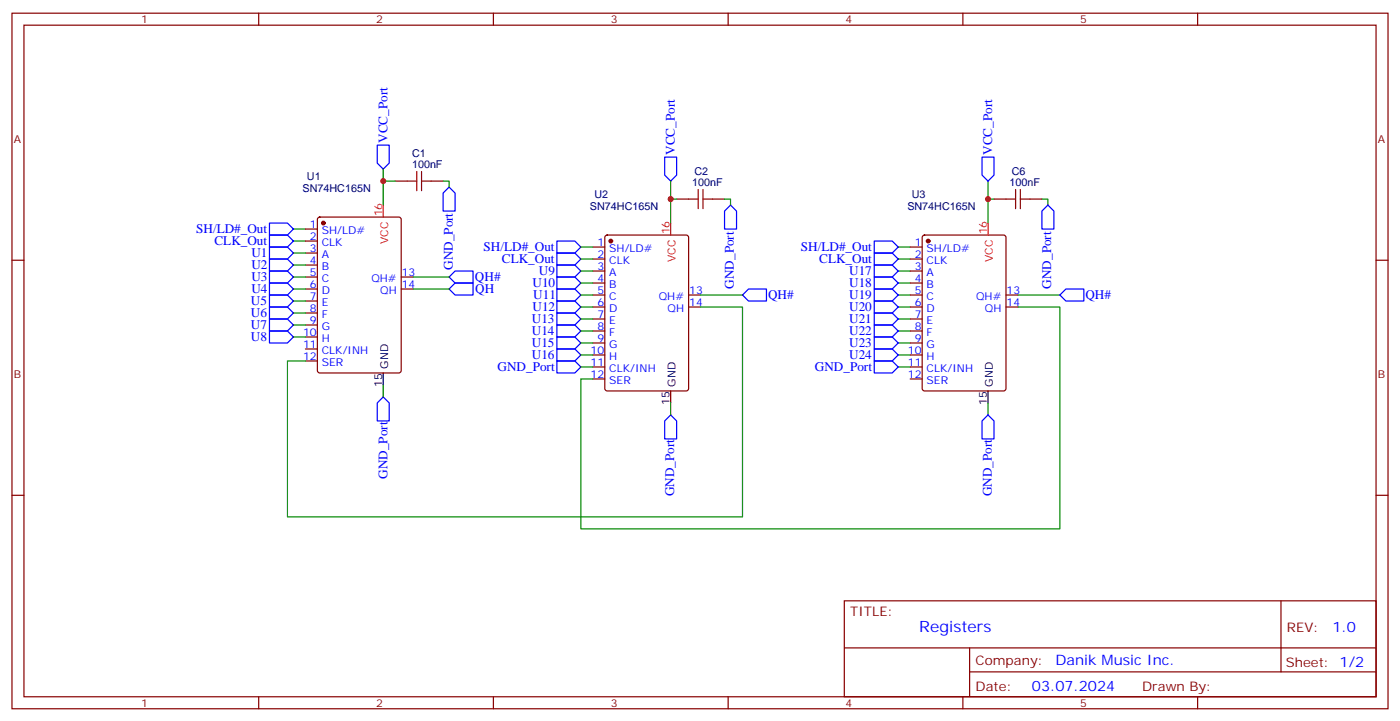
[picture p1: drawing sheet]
<svg xmlns="http://www.w3.org/2000/svg" width="412mm" height="212mm" viewBox="0 0 412 212" stroke-linecap="round" stroke-linejoin="round" font-family="sans-serif">
<g fill="none" stroke="#870000" stroke-width=".35">
<path d="M3.5 3.9h405.4v204.6h-405.4zM7.1 7.4h398.2v197.6h-398.2zM76.2 3.9v3.5M145.3 3.9v3.5M214.5 3.9v3.5M283.6 3.9v3.5M352.8 3.9v3.5M116.4 53.3h3.5M127 53.3h3.5M199.3 58.6h3.5M209.9 58.6h3.5M292.8 58.6h3.5"/>
<path d="M303.4 58.6h3.5M3.5 76.6h3.6M90 67.4h3.5M90 70.9h3.5M90 74.4h3.5M90 78h3.5M93.7 64.1l.5-.2h23.3l.6 .4 .1 44.7-.5 .7h-23.5l-.7-.4v-44.7zM174.6 72.7h3.6M174.6 76.2h3.6M174.6 79.7h3.6M178.4 69.4l.5-.3h23.2l.7 .5v44.7l-.4 .7h-23.5l-.7-.5v-44.7zM268.1 72.7h3.5"/>
<path d="M268.1 76.2h3.5M268.1 79.7h3.5M271.9 69.4l.4-.3h23.3l.7 .5v44.7l-.4 .7h-23.6l-.6-.5-.1-44.7zM405.3 76.6h3.6M90 88.5h3.5M90 92.1h3.5M90 95.6h3.5M90 99.1h3.5M90 81.5h3.5M90 85h3.5M118.2 81.5h3.5M118.2 85h3.5"/>
<path d="M174.6 93.8h3.6M174.6 97.4h3.6M174.6 86.8h3.6M174.6 90.3h3.6M174.6 83.3h3.6M202.8 86.8h3.6M202.8 90.3h3.6M268.1 93.8h3.5M268.1 97.4h3.5M268.1 86.8h3.5M268.1 90.3h3.5M268.1 83.3h3.5"/>
<path d="M296.3 86.8h3.6M296.3 90.3h3.6M90 106.2h3.5M90 102.7h3.5M174.6 100.9h3.6M174.6 104.4h3.6M174.6 111.5h3.6M174.6 107.9h3.6M268.1 100.9h3.5M268.1 104.4h3.5M268.1 111.5h3.5M268.1 107.9h3.5"/>
<path d="M3.5 145.7h3.6M405.3 145.7h3.6M248.7 176.7h156.6v28.3h-156.6zM377.3 176.8v20.8M248.7 190.6h156.5M285.6 197.6h119.6M285.6 190.6v14.1M76.2 205v3.5M145.3 205v3.5M214.5 205v3.5M283.6 205v3.5M352.8 205v3.5"/>
</g>
<g fill="none" stroke="#00f" stroke-width=".35">
<path d="M111.1 42.7h3.6v5.3l-1.8 1.7-1.8-1.7zM132.3 55l1.8 1.8v5.3h-3.6v-5.3zM195.8 46.2h3.5v5.3l-1.7 1.8-1.8-1.8zM289.3 46.2h3.5v5.3l-1.8 1.8-1.7-1.8zM79.4 72.7h5.3l1.7 1.7-1.7 1.8h-5.3zM79.4 76.2h5.3l1.7 1.8-1.7 1.7h-5.3zM79.4 79.7h5.3l1.7 1.8-1.7 1.8h-5.3zM79.4 69.1h5.3l1.7 1.8-1.7 1.8h-5.3zM79.4 65.6h5.3l1.7 1.8-1.7 1.7h-5.3zM164 78h5.3l1.8 1.7-1.8 1.8h-5.3zM164 74.4h5.3l1.8 1.8-1.8 1.8h-5.3zM164 70.9h5.3l1.8 1.8-1.8 1.7h-5.3z"/>
<path d="M215.2 60.3l1.8 1.8v5.3h-3.6v-5.3zM257.5 74.4h5.3l1.8 1.8-1.8 1.8h-5.3zM257.5 78h5.3l1.8 1.7-1.8 1.8h-5.3zM257.5 70.9h5.3l1.8 1.8-1.8 1.7h-5.3zM306.9 62.1l1.8-1.8 1.7 1.8v5.3h-3.5zM79.4 83.3h5.3l1.7 1.7-1.7 1.8h-5.3zM79.4 86.8h5.3l1.7 1.7-1.7 1.8h-5.3zM79.4 90.3h5.3l1.7 1.8-1.7 1.7h-5.3zM79.4 93.8h5.3l1.7 1.8-1.7 1.8h-5.3zM79.4 97.4h5.3l1.7 1.7-1.7 1.8h-5.3zM132.3 85l1.8-1.7h5.2v3.5h-5.2zM132.3 81.5l1.8-1.8h5.2v3.6h-5.2z"/>
<path d="M164 99.1h5.3l1.8 1.8-1.8 1.8h-5.3zM164 95.6h5.3l1.8 1.8-1.8 1.7h-5.3zM164 92.1h5.3l1.8 1.7-1.8 1.8h-5.3zM164 88.5h5.3l1.8 1.8-1.8 1.8h-5.3zM164 85h5.3l1.8 1.8-1.8 1.7h-5.3zM164 81.5h5.3l1.8 1.8-1.8 1.7h-5.3zM218.7 86.8l1.8-1.8h5.3v3.5h-5.3zM257.5 81.5h5.3l1.8 1.8-1.8 1.7h-5.3zM257.5 85h5.3l1.8 1.8-1.8 1.7h-5.3zM257.5 88.5h5.3l1.8 1.8-1.8 1.8h-5.3zM257.5 92.1h5.3l1.8 1.7-1.8 1.8h-5.3zM257.5 95.6h5.3l1.8 1.8-1.8 1.7h-5.3z"/>
<path d="M257.5 99.1h5.3l1.8 1.8-1.8 1.8h-5.3zM314 85h5.3v3.5h-5.3l-1.8-1.7zM112.9 116.8l1.8 1.7v5.3h-3.6v-5.3zM164 102.7h5.3l1.8 1.7-1.8 1.8h-5.3zM164 106.2h5.3l1.8 1.7-1.8 1.8h-5.3zM257.5 106.2h5.3l1.8 1.7-1.8 1.8h-5.3zM257.5 102.7h5.3l1.8 1.7-1.8 1.8h-5.3zM197.6 122.1l1.7 1.7v5.3h-3.5v-5.3zM291 122.1l1.8 1.7v5.3h-3.5v-5.3z"/>
</g>
<g fill="none" stroke="#008700" stroke-width=".35">
<path d="M112.9 49.7v10.6M112.9 53.3h3.5M130.5 53.3h1.8v1.7M197.6 53.3v12.3M197.6 58.6h1.7M213.4 58.6h1.8v1.7M291 58.6h1.8M291 53.3v12.3M306.9 58.6h1.8v1.7M86.4 67.4h3.6M86.4 70.9h3.6M86.4 74.4h3.6"/>
<path d="M86.4 78h3.6M171.1 76.2h3.5M171.1 79.7h3.5M171.1 72.7h3.5M264.6 79.7h3.5M264.6 72.7h3.5M264.6 76.2h3.5M86.4 81.5h3.6M86.4 85h3.6M86.4 88.5h3.6M86.4 92.1h3.6M86.4 95.6h3.6"/>
<path d="M86.4 99.1h3.6M121.7 81.5h10.6M121.7 85h10.6M171.1 83.3h3.5M171.1 86.8h3.5M171.1 90.3h3.5M171.1 93.8h3.5M171.1 97.4h3.5M206.4 90.3h12.3v61.7h-134v-45.8h5.3M206.4 86.8h12.3M264.6 83.3h3.5M264.6 86.8h3.5"/>
<path d="M264.6 90.3h3.5M264.6 93.8h3.5M264.6 97.4h3.5M299.9 90.3h12.3v65.3h-141.1v-44.1h3.5M299.9 86.8h12.3M112.9 113.2v3.6M171.1 100.9h3.5M171.1 104.4h3.5M171.1 107.9h3.5M197.6 118.5v3.6M264.6 100.9h3.5M264.6 104.4h3.5"/>
<path d="M264.6 107.9h3.5M291 118.5v3.6"/>
</g>
<path d="M119.9 53.3h2.9M122.8 50.4v5.7M124.2 53.3h2.8M124.2 50.4v5.7M202.8 58.6h2.9M205.7 55.7v5.7M207.1 58.6h2.8M207.1 55.7v5.7M296.3 58.6h2.9M299.2 55.7v5.7M300.6 58.6h2.8M300.6 55.7v5.7" fill="none" stroke="#a10000" stroke-width=".35"/>
<g fill="#870000" stroke="#870000" stroke-width=".35">
<circle cx="95.2" cy="65.6" r=".53"/>
<circle cx="179.9" cy="70.9" r=".53"/>
<circle cx="273.4" cy="70.9" r=".53"/>
</g>
<path d="M112.9 109.7v3.5M197.6 115v3.5M291 115v3.5" fill="none" stroke="#000" stroke-width=".35"/>
<path d="M112.9 60.3v3.6M197.6 65.6v3.5M291 65.6v3.5" fill="none" stroke="#f00" stroke-width=".35"/>
<g fill="#c00">
<circle cx="112.9" cy="53.3" r=".88"/>
<circle cx="197.6" cy="58.6" r=".88"/>
<circle cx="291" cy="58.6" r=".88"/>
</g>
<text font-size="4.6" fill="#00f" x="270.8" y="185.8">Registers</text>
<g font-size="4.2" fill="#00f">
<text x="392.5" y="186">1.0</text>
<text x="310.9" y="195.6">Danik Music Inc.</text>
<text x="304" y="203.4">03.07.2024</text>
</g>
<g font-size="3.9" fill="#00f">
<text x="114.1" y="42" transform="rotate(-90 114.1 42)">VCC_Port</text>
<text x="198.8" y="45.6" transform="rotate(-90 198.8 45.6)">VCC_Port</text>
<text x="292.3" y="45.6" transform="rotate(-90 292.3 45.6)">VCC_Port</text>
<text x="57.8" y="68.7">SH/LD#_Out</text>
<text x="63.2" y="72.2">CLK_Out</text>
<text x="74.1" y="75.7">U1</text>
<text x="142.5" y="73.9">SH/LD#_Out</text>
<text x="147.9" y="77.5">CLK_Out</text>
<text x="235.9" y="73.9">SH/LD#_Out</text>
<text x="241.3" y="77.5">CLK_Out</text>
<text x="74.1" y="79.2">U2</text>
<text x="74.1" y="82.7">U3</text>
<text x="133.4" y="79.4" transform="rotate(-90 133.4 79.4)">GND_Port</text>
<text x="139.9" y="82.8">QH#</text>
<text x="158.7" y="80.9">U9</text>
<text x="250.1" y="80.9">U17</text>
<text x="73.9" y="89.8">U5</text>
<text x="74.1" y="86.3">U4</text>
<text x="140" y="86.3">QH</text>
<text x="156.9" y="84.4">U10</text>
<text x="157.1" y="87.9">U11</text>
<text x="216.2" y="84.9" transform="rotate(-90 216.2 84.9)">GND_Port</text>
<text x="226.2" y="88">QH#</text>
<text x="250.1" y="84.4">U18</text>
<text x="250.1" y="87.9">U19</text>
<text x="309.7" y="84.9" transform="rotate(-90 309.7 84.9)">GND_Port</text>
<text x="319.7" y="88">QH#</text>
<text x="73.9" y="93.3">U6</text>
<text x="156.7" y="95">U13</text>
<text x="156.9" y="91.5">U12</text>
<text x="250.1" y="91.5">U20</text>
<text x="250.1" y="95">U21</text>
<text x="73.9" y="96.9">U7</text>
<text x="73.9" y="100.4">U8</text>
<text x="156.7" y="98.6">U14</text>
<text x="250.1" y="98.5">U22</text>
<text x="156.7" y="105.6">U16</text>
<text x="156.7" y="102.1">U15</text>
<text x="250.1" y="102.1">U23</text>
<text x="250.1" y="105.6">U24</text>
<text x="146.6" y="109.2">GND_Port</text>
<text x="240.1" y="109.2">GND_Port</text>
<text x="114.1" y="140.8" transform="rotate(-90 114.1 140.8)">GND_Port</text>
<text x="198.6" y="146" transform="rotate(-90 198.6 146)">GND_Port</text>
<text x="292.1" y="146" transform="rotate(-90 292.1 146)">GND_Port</text>
</g>
<g font-size="3.9" fill="#800">
<text x="250.5" y="181.3">TITLE:</text>
<text x="379.1" y="186">REV:</text>
<text x="287.4" y="195.5">Company:</text>
<text x="378.7" y="196.1">Sheet: 1/2</text>
<text x="287.4" y="203.2">Date:</text>
<text x="336.4" y="203.3">Drawn By:</text>
</g>
<g font-size="3.2" fill="#800">
<text x="41.6" y="6.9">1</text>
<text x="110.8" y="6.9">2</text>
<text x="179.9" y="6.9">3</text>
<text x="249.1" y="6.9">4</text>
<text x="318.2" y="6.9">5</text>
<text x="4.1" y="42">A</text>
<text x="405.9" y="42">A</text>
<text x="4.1" y="111.1">B</text>
<text x="405.9" y="111.1">B</text>
<text x="41.6" y="208">1</text>
<text x="110.8" y="208">2</text>
<text x="179.9" y="208">3</text>
<text x="249.1" y="208">4</text>
<text x="318.2" y="208">5</text>
</g>
<g font-size="3.2" fill="#000080">
<text x="121.4" y="46.2">C1</text>
<text x="90.4" y="52.8">U1</text>
<text x="121.4" y="49.4">100nF</text>
<text x="204.5" y="51.6">C2</text>
<text x="298" y="51.6">C6</text>
<text x="89.1" y="56.6">SN74HC165N</text>
<text x="175.1" y="58.1">U2</text>
<text x="203.9" y="54.7">100nF</text>
<text x="268.6" y="58.1">U3</text>
<text x="297.4" y="54.7">100nF</text>
<text x="173.8" y="61.9">SN74HC165N</text>
<text x="267.3" y="61.9">SN74HC165N</text>
</g>
<g font-size="3.2" fill="#f00">
<text x="112.5" y="63.7" transform="rotate(-90 112.5 63.7)">16</text>
<text x="114.3" y="71.8" transform="rotate(-90 114.3 71.8)">VCC</text>
<text x="197.2" y="69" transform="rotate(-90 197.2 69)">16</text>
<text x="290.7" y="69" transform="rotate(-90 290.7 69)">16</text>
<text x="199" y="77.1" transform="rotate(-90 199 77.1)">VCC</text>
<text x="292.5" y="77.1" transform="rotate(-90 292.5 77.1)">VCC</text>
</g>
<g font-size="3.2" fill="#00f">
<text x="91.3" y="67">1</text>
<text x="91.3" y="70.6">2</text>
<text x="94.8" y="68.8">SH/LD#</text>
<text x="91.3" y="74.1">3</text>
<text x="91.3" y="77.6">4</text>
<text x="94.8" y="72.3">CLK</text>
<text x="94.8" y="75.8">A</text>
<text x="176" y="72.3">1</text>
<text x="176" y="75.8">2</text>
<text x="179.5" y="74.1">SH/LD#</text>
<text x="179.5" y="77.6">CLK</text>
<text x="269.4" y="72.3">1</text>
<text x="269.4" y="75.8">2</text>
<text x="272.9" y="74.1">SH/LD#</text>
<text x="272.9" y="77.6">CLK</text>
<text x="91.3" y="81.1">5</text>
<text x="94.8" y="79.4">B</text>
<text x="94.8" y="82.9">C</text>
<text x="109.4" y="82.9">QH#</text>
<text x="118.4" y="81.1">13</text>
<text x="176" y="79.4">3</text>
<text x="176" y="82.9">4</text>
<text x="179.5" y="81.1">A</text>
<text x="269.4" y="79.4">3</text>
<text x="269.4" y="82.9">4</text>
<text x="272.9" y="81.1">A</text>
<text x="91.3" y="88.2">7</text>
<text x="91.3" y="84.7">6</text>
<text x="94.8" y="90">E</text>
<text x="94.8" y="86.4">D</text>
<text x="112" y="86.4">QH</text>
<text x="118.4" y="84.7">14</text>
<text x="176" y="86.4">5</text>
<text x="176" y="90">6</text>
<text x="179.5" y="84.7">B</text>
<text x="179.5" y="88.2">C</text>
<text x="194.1" y="88.2">QH#</text>
<text x="203" y="86.4">13</text>
<text x="203" y="90">14</text>
<text x="269.4" y="86.4">5</text>
<text x="269.4" y="90">6</text>
<text x="272.9" y="84.7">B</text>
<text x="272.9" y="88.2">C</text>
<text x="287.5" y="88.2">QH#</text>
<text x="296.5" y="86.4">13</text>
<text x="296.5" y="90">14</text>
<text x="91.3" y="91.7">8</text>
<text x="91.3" y="95.2">9</text>
<text x="94.8" y="93.5">F</text>
<text x="176" y="93.5">7</text>
<text x="179.5" y="95.2">E</text>
<text x="179.5" y="91.7">D</text>
<text x="196.7" y="91.7">QH</text>
<text x="269.4" y="93.5">7</text>
<text x="272.9" y="95.2">E</text>
<text x="272.9" y="91.7">D</text>
<text x="290.1" y="91.7">QH</text>
<text x="89.3" y="98.8">10</text>
<text x="94.8" y="97">G</text>
<text x="94.8" y="100.5">H</text>
<text x="176" y="97">8</text>
<text x="176" y="100.5">9</text>
<text x="179.5" y="98.8">F</text>
<text x="269.4" y="97">8</text>
<text x="269.4" y="100.5">9</text>
<text x="272.9" y="98.8">F</text>
<text x="89.3" y="105.8">12</text>
<text x="89.3" y="102.3">11</text>
<text x="94.8" y="107.6">SER</text>
<text x="94.8" y="104.1">CLK/INH</text>
<text x="173.9" y="104.1">10</text>
<text x="173.9" y="107.6">11</text>
<text x="179.5" y="102.3">G</text>
<text x="179.5" y="105.8">H</text>
<text x="267.4" y="104.1">10</text>
<text x="267.4" y="107.6">11</text>
<text x="272.9" y="102.3">G</text>
<text x="272.9" y="105.8">H</text>
<text x="173.9" y="111.1">12</text>
<text x="179.5" y="112.9">SER</text>
<text x="179.5" y="109.4">CLK/INH</text>
<text x="267.4" y="111.1">12</text>
<text x="272.9" y="112.9">SER</text>
<text x="272.9" y="109.4">CLK/INH</text>
</g>
<g font-size="3.2">
<text x="112.5" y="113.9" transform="rotate(-90 112.5 113.9)">15</text>
<text x="114.3" y="108.4" transform="rotate(-90 114.3 108.4)">GND</text>
<text x="199" y="113.7" transform="rotate(-90 199 113.7)">GND</text>
<text x="292.5" y="113.7" transform="rotate(-90 292.5 113.7)">GND</text>
<text x="197.2" y="119.2" transform="rotate(-90 197.2 119.2)">15</text>
<text x="290.7" y="119.2" transform="rotate(-90 290.7 119.2)">15</text>
</g>
</svg>
